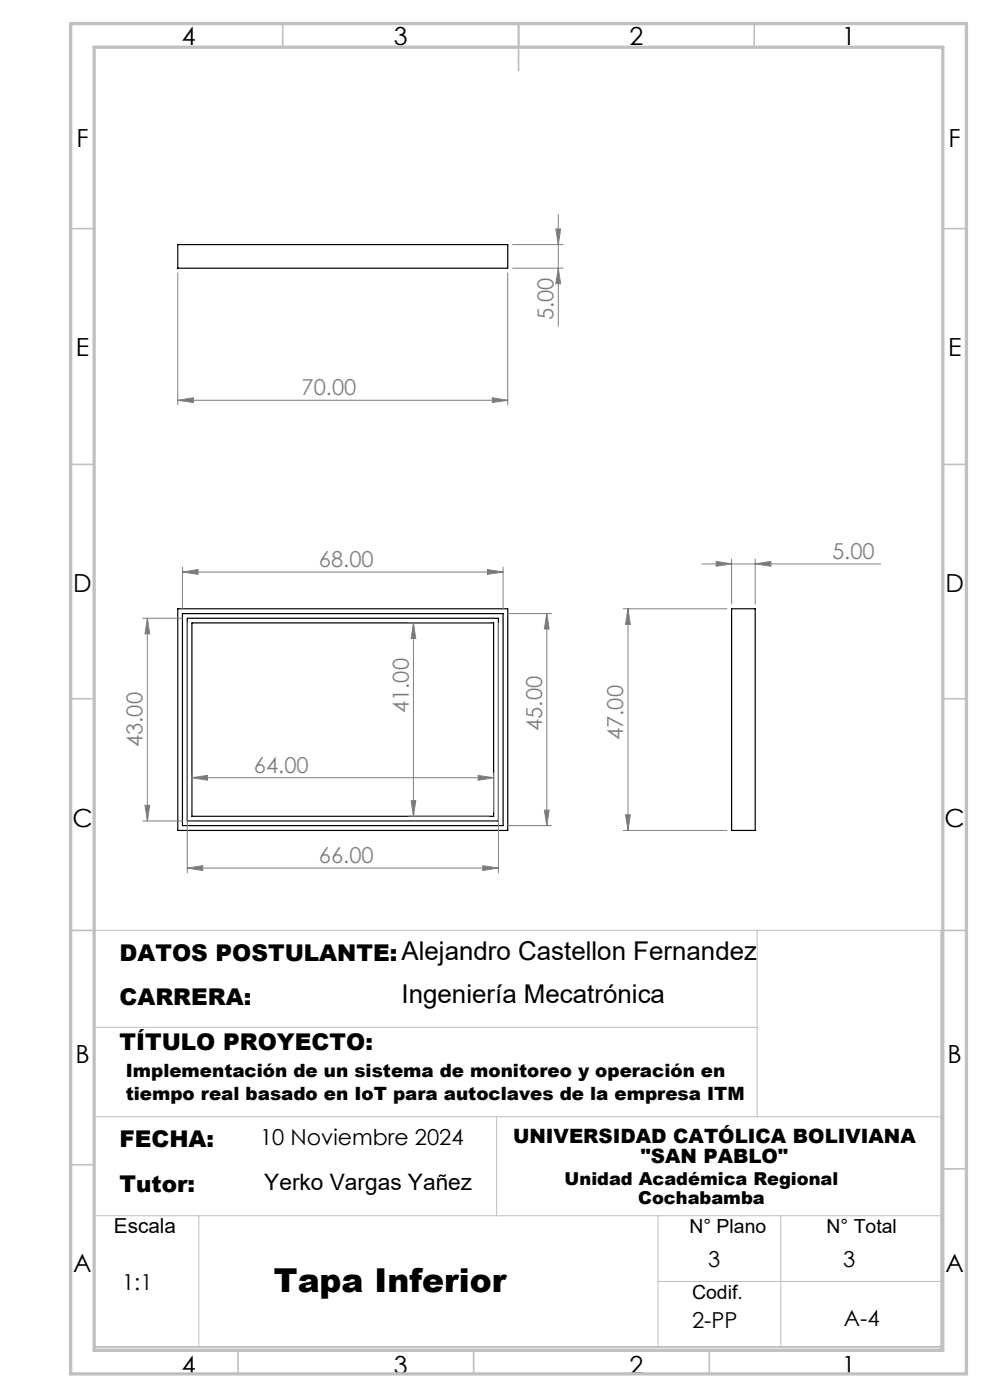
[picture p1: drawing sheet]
<svg xmlns="http://www.w3.org/2000/svg" width="210mm" height="297mm" viewBox="0 0 210 297" stroke-linecap="round" stroke-linejoin="round" font-family="sans-serif">
<path d="M37.7 51.9h70v5h-70zM37.7 129.1h70v47.1h-70zM38.7 130.2h68v45h-68zM39.7 131.2h66v43h-66zM40.7 132.1h64v41.1h-64zM155.2 129.1h5v47.1h-5z" fill="none" stroke="#000" stroke-width=".25"/>
<g fill="none" stroke="#808080" stroke-width=".21">
<path d="M37.7 57.9v28M107.7 57.9v28M108.7 56.9h10.7M108.7 51.9h10.7M117.9 48.6h1l-.5 3.3zM118.4 56.9l.5 3.3h-1zM118.4 45.5v23.7M37.7 84.9l3.3-.5v1zM37.7 84.9h70M104.4 84.4l3.3 .5-3.3 .5zM148.8 119.6h38M151.9 119.1l3.3 .5-3.3 .5z"/>
<path d="M155.2 118.6v9.6M160.2 119.6l3.3-.5v1zM160.2 118.6v9.6M30.3 131.2h8.4M31.3 131.2v43M31.3 131.2l.4 3.3h-.9zM38.7 121.4l3.3-.6v1zM38.7 120.3v8.8M38.7 121.4h68M39.7 132.1v53.1M86.7 132.1h17M87.7 132.1v41.1"/>
<path d="M87.7 132.1l.5 3.4h-1zM103.4 120.8l3.3 .6-3.3 .4zM105.7 132.1v53.1M106.7 120.3v8.8M107.7 130.2h9.3M116 130.2l.5 3.3h-1zM116 130.2v45M132.2 129.1h22M133.2 129.1l.5 3.4h-1zM133.2 129.1v47.1M30.3 174.2h8.4M30.8 170.8h.9l-.4 3.4z"/>
<path d="M40.7 165l3.3-.5v1zM40.7 164v8.2M40.7 165h64M86.7 173.2h17M87.2 169.9h1l-.5 3.3zM101.4 164.5l3.3 .5-3.3 .5zM104.7 164v8.2M107.7 175.2h9.3M115.5 171.9h1l-.5 3.3zM132.2 176.2h22M132.7 172.9h1l-.5 3.3zM39.7 184.1l3.3-.4v1z"/>
<path d="M39.7 184.1h66M102.4 183.7l3.3 .4-3.3 .6z"/>
</g>
<path d="M160.6 197.4v39.5M20 217.9h140.6M20 236.9h179.6M105.3 236.9v21M20 257.9h179.6M42.2 257.9v27.8M139.6 257.9v27.8M165.6 257.9v27.8M139.6 271.8h60M199.3 285.4l.7 .7M200 285.4l-.7 .7M200.1 285.7h-180.1v-88.3h179.6v88.8" fill="none" stroke="#c0c0c0" stroke-width=".21"/>
<g fill="none" stroke="#c0c0c0" stroke-width=".35">
<path d="M60 5v5M110 5v10M160 5v5M15 48.5h5M200 48.5h5M15 98.5h5M200 98.5h5M15 148.2h5M200 148.2h5M15 197.4h5M200 197.4h5M15 247.1h5"/>
<path d="M200 248h5M50.5 286.5v5M100.5 286.5v5M150.5 286.5v5"/>
</g>
<path d="M15 5h190v286.5h-190zM20 10h180v276.5h-180z" fill="none" stroke="#c0c0c0" stroke-width=".7"/>
<g fill="#808080">
<path d="M103.4 120.8l3.3 .6-3.3 .4zM38.7 121.4l3.3-.6v1zM102.4 183.7l3.3 .4-3.3 .6zM39.7 184.1l3.3-.4v1zM104.4 84.4l3.3 .5-3.3 .5zM37.7 84.9l3.3-.5v1z"/>
<path d="M40.7 165l3.3-.5v1zM101.4 164.5l3.3 .5-3.3 .5zM151.9 119.1l3.3 .5-3.3 .5zM160.2 119.6l3.3-.5v1z"/>
<path d="M132.7 172.9h1l-.5 3.3zM133.2 129.1l.5 3.4h-1zM118.4 56.9l.5 3.3h-1zM117.9 48.6h1l-.5 3.3z"/>
<path d="M115.5 171.9h1l-.5 3.3zM116 130.2l.5 3.3h-1zM87.2 169.9h1l-.5 3.3zM87.7 132.1l.5 3.4h-1z"/>
<path d="M31.3 131.2l.4 3.3h-.9zM30.8 170.8h.9l-.4 3.4z"/>
</g>
<text font-size="7" x="58.1" y="274.2">Tapa Inferior</text>
<text font-size="5.5" x="85.2" y="212.8">Ingeniería Mecatrónica</text>
<g font-size="5.3">
<text x="38.5" y="9.5">4</text>
<text x="83.5" y="9.5">3</text>
<text x="133.6" y="9.5">2</text>
<text x="178.6" y="9.5">1</text>
<text x="16.2" y="31.2">F</text>
<text x="201.2" y="31.2">F</text>
<text x="16.1" y="75.5">E</text>
<text x="201.1" y="75.5">E</text>
<text x="15.5" y="125.5">D</text>
<text x="200.5" y="125.5">D</text>
<text x="15.4" y="175.5">C</text>
<text x="200.4" y="175.5">C</text>
<text x="16" y="225.5">B</text>
<text x="201" y="225.5">B</text>
<text x="15.5" y="269.7">A</text>
<text x="200.5" y="269.7">A</text>
<text x="38.5" y="291.5">4</text>
<text x="83.5" y="291.5">3</text>
<text x="133.6" y="291.5">2</text>
<text x="178.6" y="291.5">1</text>
</g>
<g font-size="4.9">
<text x="25.3" y="203.9">DATOS POSTULANTE:Alejandro Castellon Fernandez</text>
<text x="25.3" y="213.3">CARRERA:</text>
<text x="25.3" y="222.7">TÍTULO PROYECTO:</text>
<text x="25.3" y="243.3">FECHA:</text>
<text x="25.3" y="252.8">Tutor:</text>
</g>
<text font-size="4.8" x="56.1" y="252.4">Yerko Vargas Yañez</text>
<g font-size="4.7" fill="#808080">
<text x="117.4" y="67.9" transform="rotate(-90 117.4 67.9)">5.00</text>
<text x="64" y="83.9">70.00</text>
<text x="176.5" y="118.6">5.00</text>
<text x="67.7" y="120.3">68.00</text>
<text x="86.7" y="151.3" transform="rotate(-90 86.7 151.3)">41.00</text>
<text x="115" y="155.1" transform="rotate(-90 115 155.1)">45.00</text>
<text x="30.3" y="158.5" transform="rotate(-90 30.3 158.5)">43.00</text>
<text x="132.2" y="157" transform="rotate(-90 132.2 157)">47.00</text>
<text x="53.9" y="164">64.00</text>
<text x="67.7" y="183.1">66.00</text>
</g>
<g font-size="4.7">
<text x="55.2" y="242.9">10 Noviembre 2024</text>
<text x="150.3" y="268.8">3</text>
<text x="178.9" y="268.8">3</text>
<text x="25.9" y="273.6">1:1</text>
<text x="146.8" y="281.8">2-PP</text>
<text x="179" y="281.3">A-4</text>
</g>
<text font-size="4.4" x="24.2" y="261.6">Escala</text>
<g font-size="4.2">
<text x="108.8" y="242.5">UNIVERSIDAD CATÓLICA BOLIVIANA</text>
<text x="135.9" y="246.8">&quot;SAN PABLO&quot;</text>
</g>
<g font-size="4.1">
<text x="146.2" y="261.6">N° Plano</text>
<text x="175.3" y="261.6">N° Total</text>
<text x="146.8" y="275.6">Codif.</text>
</g>
<g font-size="3.9">
<text x="26.7" y="228.5">Implementación de un sistema de monitoreo y operación en</text>
<text x="26.7" y="233.4">tiempo real basado en IoT para autoclaves de la empresa ITM</text>
</g>
<g font-size="3.8">
<text x="119.8" y="251.5">Unidad Académica Regional</text>
<text x="135.4" y="255.4">Cochabamba</text>
</g>
</svg>
